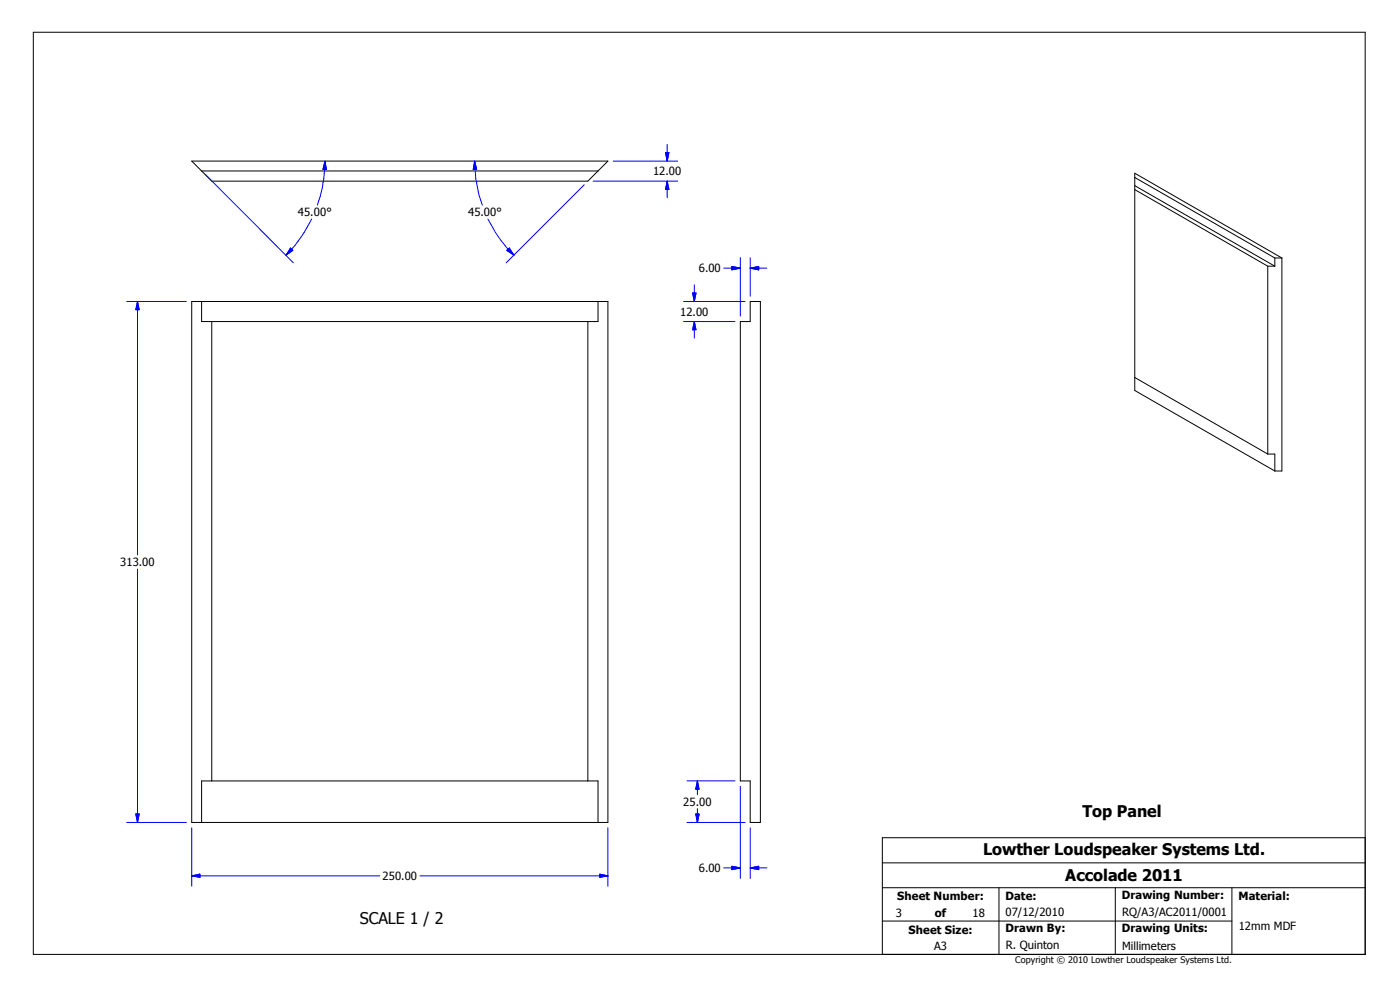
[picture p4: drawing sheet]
<svg xmlns="http://www.w3.org/2000/svg" width="420mm" height="297mm" viewBox="0 0 420 297" stroke-linecap="round" stroke-linejoin="round" font-family="sans-serif">
<g fill="none" stroke="#000" stroke-width=".3">
<path d="M10 9.7h399.4v276.3h-399.4zM57.5 48.3h124.8l-6 6h-112.8zM60.5 51.2h118.8M340.3 56.8l39.9 23M340.3 55.6l42 24.2M340.3 53.2l42 24.1M380.2 79.8h2.1M380.2 79.8v56.3M382.3 77.3h2.1M382.3 77.3v2.5M384.4 77.3v63.9h-2.1M384.4 77.3l-44.1-25.4v65.1l42 24.2"/>
<path d="M57.5 90.4h124.8v156.1h-124.8zM60.5 90.4v6h118.8v-6M63.5 96.4v137.6M176.3 96.4v137.6M225 90.4h3v156.1h-3v-12.5h-3v-137.6h3zM340.3 113.1l39.9 23M380.2 136.1h2.1v5.1M60.5 246.5v-12.5h118.8v12.5M264.6 258.6h144.8M409.4 251.1h-144.8v34.9M264.6 276h104.8M264.6 266h144.8"/>
<path d="M299.6 266v20M334.4 266v20M369.4 266v20"/>
</g>
<g fill="none" stroke="#00f" stroke-width=".3">
<path d="M61.6 52.3l26.4 26.5M97.5 48.3a42.8 42.8 0 0 1-2.3 13.2M97.5 48.3l.4 2.5-1-.1zM142.3 48.3a42.8 42.8 0 0 0 2.3 13.2M142.3 48.3l.6 2.4-1 .1zM175.2 55.4l-23.4 23.4M177.9 54.3h25.3M183.9 48.3h19.3M199.6 45.7h1l-.5 2.6zM200.1 43.3v5M200.1 54.3v5M200.1 54.3l.5 2.4h-1z"/>
<path d="M87.1 74.4l.7 .6-2 1.5zM93.5 65.6a41.2 41.2 0 0 1-7.7 10.9M146.3 65.6a39.4 39.4 0 0 0 7.8 10.9M152 75l.7-.6 1.4 2.1zM219.5 79.9l2.5 .5-2.5 .5zM222 77.2v17.6M225 77.2v11.5M38 90.4h17.9M41.2 90.4v75.9M41.2 90.4l.5 2.4h-1zM205 90.4h18.4M205 96.4h15.4"/>
<path d="M207.7 87.8h1l-.5 2.6zM208.2 85.4v5M208.2 96.4v5M208.2 96.4l.5 2.4h-1zM217 80.4h5M225 80.4h5M225 80.4l2.5-.5v1zM41.2 170.5v76M206 234h14.4M209.1 234v4.2M209.1 234l.5 2.5h-1zM222 235.6v27.6"/>
<path d="M38 246.5h17.9M40.7 243.9h1l-.5 2.6zM57.5 248.1v17.5M182.3 248.1v17.5M206 246.5h17.4M208.6 243.9h1l-.5 2.6zM209.1 242.3v4.2M219.5 259.6l2.5 .5-2.5 .5zM225 248.1v15.1M57.5 262.5h56.4M57.5 262.5l2.4-.5v.9zM125.9 262.5h56.4"/>
<path d="M179.8 262l2.5 .5-2.5 .4zM217 260.1h5M225 260.1l2.5-.5v1zM225 260.1h5"/>
</g>
<g fill="#00f" stroke="#00f" stroke-width=".3">
<path d="M57.5 262.5l2.4-.5v.9z" fill-rule="evenodd"/>
<path d="M179.8 262l2.5 .5-2.5 .4z" fill-rule="evenodd"/>
<path d="M40.7 243.9h1l-.5 2.6z" fill-rule="evenodd"/>
<path d="M41.2 90.4l.5 2.4h-1z" fill-rule="evenodd"/>
<path d="M87.1 74.4l.7 .6-2 1.5z" fill-rule="evenodd"/>
<path d="M97.5 48.3l.4 2.5-1-.1z" fill-rule="evenodd"/>
<path d="M152 75l.7-.6 1.4 2.1z" fill-rule="evenodd"/>
<path d="M142.3 48.3l.6 2.4-1 .1z" fill-rule="evenodd"/>
<path d="M199.6 45.7h1l-.5 2.6z" fill-rule="evenodd"/>
<path d="M200.1 54.3l.5 2.4h-1z" fill-rule="evenodd"/>
<path d="M208.2 96.4l.5 2.4h-1z" fill-rule="evenodd"/>
<path d="M207.7 87.8h1l-.5 2.6z" fill-rule="evenodd"/>
<path d="M219.5 79.9l2.5 .5-2.5 .5z" fill-rule="evenodd"/>
<path d="M225 80.4l2.5-.5v1z" fill-rule="evenodd"/>
<path d="M219.5 259.6l2.5 .5-2.5 .5z" fill-rule="evenodd"/>
<path d="M225 260.1l2.5-.5v1z" fill-rule="evenodd"/>
<path d="M208.6 243.9h1l-.5 2.6z" fill-rule="evenodd"/>
<path d="M209.1 234l.5 2.5h-1z" fill-rule="evenodd"/>
</g>
<g font-size="4.8">
<text x="324.6" y="244.8">Top Panel</text>
<text x="294.8" y="256.2">Lowther Loudspeaker Systems Ltd.</text>
<text x="319.4" y="264.1">Accolade 2011</text>
<text x="107.9" y="276.8">SCALE 1 / 2</text>
</g>
<g font-size="3.4">
<text x="195.8" y="52.5">12.00</text>
<text x="89.3" y="64.8">45.00°</text>
<text x="140.4" y="64.8">45.00°</text>
<text x="209.5" y="81.6">6.00</text>
<text x="204" y="94.6">12.00</text>
<text x="36" y="169.7">313.00</text>
<text x="204.9" y="241.5">25.00</text>
<text x="114.7" y="263.7">250.00</text>
<text x="209.5" y="261.3">6.00</text>
<text x="269.1" y="269.8">Sheet Number:</text>
<text x="301.5" y="269.8">Date:</text>
<text x="336.4" y="269.5">Drawing Number:</text>
<text x="371.3" y="269.8">Material:</text>
<text x="268.6" y="274.8">3</text>
<text x="280.3" y="274.8">of</text>
<text x="291.6" y="274.8">18</text>
<text x="301.5" y="274.6">07/12/2010</text>
<text x="336.5" y="274.5">RQ/A3/AC2011/0001</text>
<text x="272.5" y="279.8">Sheet Size:</text>
<text x="301.5" y="279.4">Drawn By:</text>
<text x="336.4" y="279.4">Drawing Units:</text>
<text x="371.4" y="278.8">12mm MDF</text>
<text x="280.1" y="284.7">A3</text>
<text x="301.6" y="284.5">R. Quinton</text>
<text x="336.5" y="284.7">Millimeters</text>
</g>
<text font-size="2.7" x="304.4" y="288.6">Copyright © 2010 Lowther Loudspeaker Systems Ltd.</text>
</svg>
